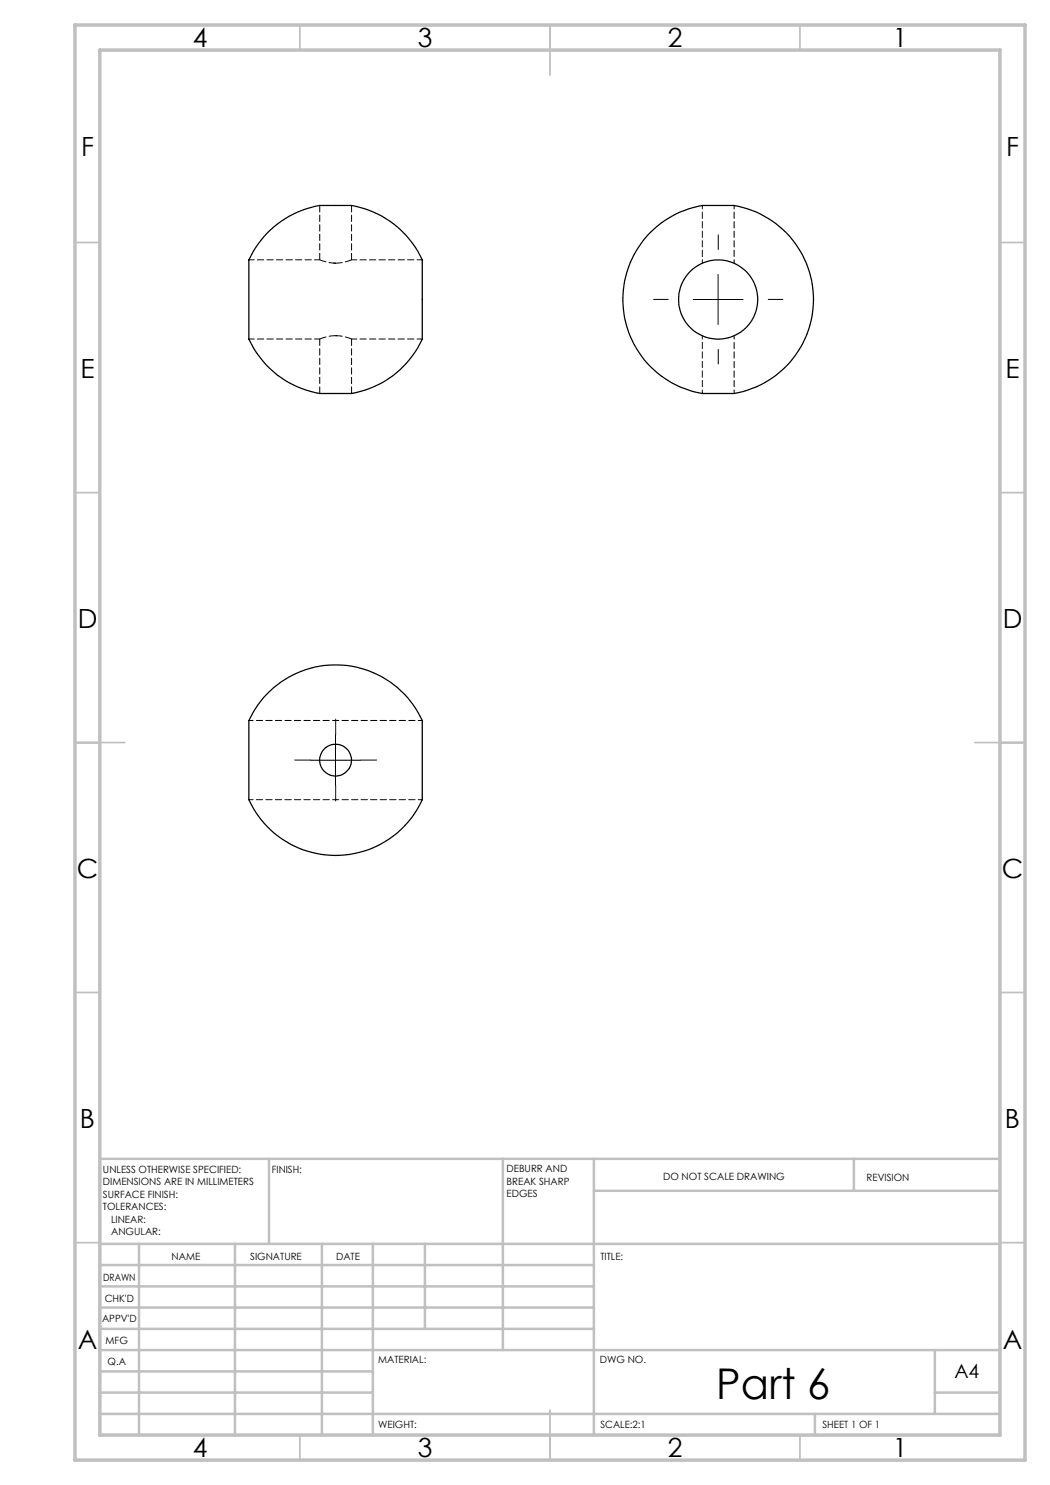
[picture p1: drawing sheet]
<svg xmlns="http://www.w3.org/2000/svg" width="210mm" height="297mm" viewBox="0 0 210 297" stroke-linecap="round" stroke-linejoin="round" font-family="sans-serif">
<path d="M133.6 59.9h-2.9M143.6 49.9v-2.9M153.6 59.9h3M143.6 69.9v2.9M62.1 152h-3.1M67.1 147v-3.2M67.1 157v3.2M72.1 152h3.2" fill="none" stroke="#000" stroke-width=".2" stroke-dasharray="15.2 1.3 1.3 1.3"/>
<path d="M138.6 59.9h10M143.6 54.9v10M62.1 152h10M67.1 147v10" fill="none" stroke="#000" stroke-width=".2"/>
<g fill="none" stroke="#c0c0c0" stroke-width=".35">
<path d="M60 5v5M110 5v10M160 5v5M15 48.5h5M200 48.5h5M15 98.5h5M200 98.5h5M15 148.5h10M195 148.5h10M15 198.5h5M200 198.5h5M15 248.5h5"/>
<path d="M200 248.5h5M60 287v5M110 282v10M160 287v5"/>
</g>
<g fill="none" stroke="#c0c0c0" stroke-width=".5">
<path d="M53.8 231.8v17M100.6 231.8v38.2M118.8 231.8v55.2M118.8 238.2h81.2M170.8 231.8v6.4M200 231.8h-180v55.2M20 248.8h180M20 257.3h98.8M20 253h98.8M27.8 248.8v38.2M47 248.8v38.2M64.4 248.8v38.2"/>
<path d="M74.6 248.8v38.2M85 248.8v17M20 265.8h98.8M20 261.5h98.8M20 278.5h54.6M20 274.3h54.6M20 270h180M187 278.5h13M187 270v12.8M20 282.8h180M163 282.8v4.2"/>
</g>
<path d="M15 5h190v287h-190zM20 10h180v277h-180z" fill="none" stroke="#c0c0c0" stroke-width=".7"/>
<g fill="none" stroke="#000" stroke-width=".25">
<path d="M53.4 46.6a18 18 0 0 1 11.4-5.5h2.7a14.3 14.3 0 0 1 8.9 2.1 18.4 18.4 0 0 1 8.1 9v15.4a18.5 18.5 0 0 1-14.8 11.1h-3a14.3 14.3 0 0 1-8.9-2.2 18.5 18.5 0 0 1-8-8.9v-15.4a15.7 15.7 0 0 1 3.6-5.6zM130 46.6a18.2 18.2 0 0 1 11.2-5.5h3.1a13.2 13.2 0 0 1 6.9 1.3 19 19 0 0 1 11.3 20.1 19 19 0 0 1-16.3 16.2h-3a13.6 13.6 0 0 1-8-1.7 19.1 19.1 0 0 1-5.2-30.4zM53.4 138.8a19 19 0 0 1 31.1 5.5v15.5a18.9 18.9 0 0 1-17.4 11.3 18.9 18.9 0 0 1-17.3-11.3v-15.5a15.7 15.7 0 0 1 3.6-5.5z"/>
<circle cx="143.6" cy="59.9" r="7.9"/>
<circle cx="67.1" cy="152" r="3.2"/>
</g>
<path d="M64 41.1v10.9M67.1 52.6a8.6 8.6 0 0 0 3.2-.6M67.2 52.6h-.5M70.3 52v-10.9M64 67.8v10.9M67.1 67.1h.3M67.1 67.1l-1.4 .2-1.7 .5M70.3 67.8l-1.5-.5-1.7-.2M70.3 78.7v-10.9" fill="none" stroke="#000" stroke-width=".2" stroke-dasharray="1.3 .6"/>
<path d="M64 52l1.6 .5 1.5 .1" fill="none" stroke="#000" stroke-width=".2" stroke-dasharray="1.3 .6" stroke-dashoffset="-.1"/>
<path d="M64 52h-14.2M84.5 52h-14.2M49.8 67.8h14.2M70.3 67.8h14.2" fill="none" stroke="#000" stroke-width=".2" stroke-dasharray="1.3 .6" stroke-dashoffset=".2"/>
<path d="M140.5 41.1v11.5M146.8 52.6v-11.5M140.5 67.1v11.6M146.8 78.7v-11.6" fill="none" stroke="#000" stroke-width=".2" stroke-dasharray="1.3 .6" stroke-dashoffset=".6"/>
<path d="M49.8 159.9h34.7M84.5 144.1h-34.7" fill="none" stroke="#000" stroke-width=".2" stroke-dasharray="1.3 .6" stroke-dashoffset=".4"/>
<text font-size="8.5" x="143.3" y="279.7">Part 6</text>
<g font-size="5.3">
<text x="38.5" y="9.5">4</text>
<text x="83.5" y="9.5">3</text>
<text x="133.6" y="9.5">2</text>
<text x="178.6" y="9.5">1</text>
<text x="16.2" y="31.3">F</text>
<text x="201.2" y="31.3">F</text>
<text x="16.1" y="75.5">E</text>
<text x="201.1" y="75.5">E</text>
<text x="15.5" y="125.5">D</text>
<text x="200.5" y="125.5">D</text>
<text x="15.4" y="175.5">C</text>
<text x="200.4" y="175.5">C</text>
<text x="16" y="225.5">B</text>
<text x="201" y="225.5">B</text>
<text x="15.5" y="269.8">A</text>
<text x="200.5" y="269.8">A</text>
<text x="38.5" y="291.5">4</text>
<text x="83.5" y="291.5">3</text>
<text x="133.6" y="291.5">2</text>
<text x="178.6" y="291.5">1</text>
</g>
<text font-size="3.9" x="190.9" y="275.5">A4</text>
<g font-size="2">
<text x="20.6" y="234.6">UNLESS OTHERWISE SPECIFIED:</text>
<text x="20.6" y="237.1">DIMENSIONS ARE IN MILLIMETERS</text>
<text x="20.6" y="239.6">SURFACE FINISH:</text>
<text x="54.4" y="234.6">FINISH:</text>
<text x="101.3" y="234.5">DEBURR AND</text>
<text x="101.3" y="237">BREAK SHARP</text>
<text x="101.3" y="239.5">EDGES</text>
<text x="132.6" y="236">DO NOT SCALE DRAWING</text>
<text x="173.3" y="236.2">REVISION</text>
<text x="20.6" y="242.1">TOLERANCES:</text>
<text x="22.2" y="244.6">LINEAR:</text>
<text x="22.2" y="247.1">ANGULAR:</text>
<text x="34.3" y="252">NAME</text>
<text x="50" y="251.9">SIGNATURE</text>
<text x="67.2" y="251.9">DATE</text>
<text x="120.1" y="251.9">TITLE:</text>
<text x="20.6" y="256.1">DRAWN</text>
<text x="20.9" y="260.3">CHK'D</text>
<text x="20.4" y="264.4">APPV'D</text>
<text x="21.1" y="268.8">MFG</text>
<text x="21.5" y="273">Q.A</text>
<text x="75.6" y="272.5">MATERIAL:</text>
<text x="120" y="272.5">DWG NO.</text>
<text x="75.6" y="285.5">WEIGHT:</text>
<text x="120.1" y="285.6">SCALE:2:1</text>
<text x="164.5" y="285.6">SHEET 1 OF 1</text>
</g>
</svg>
